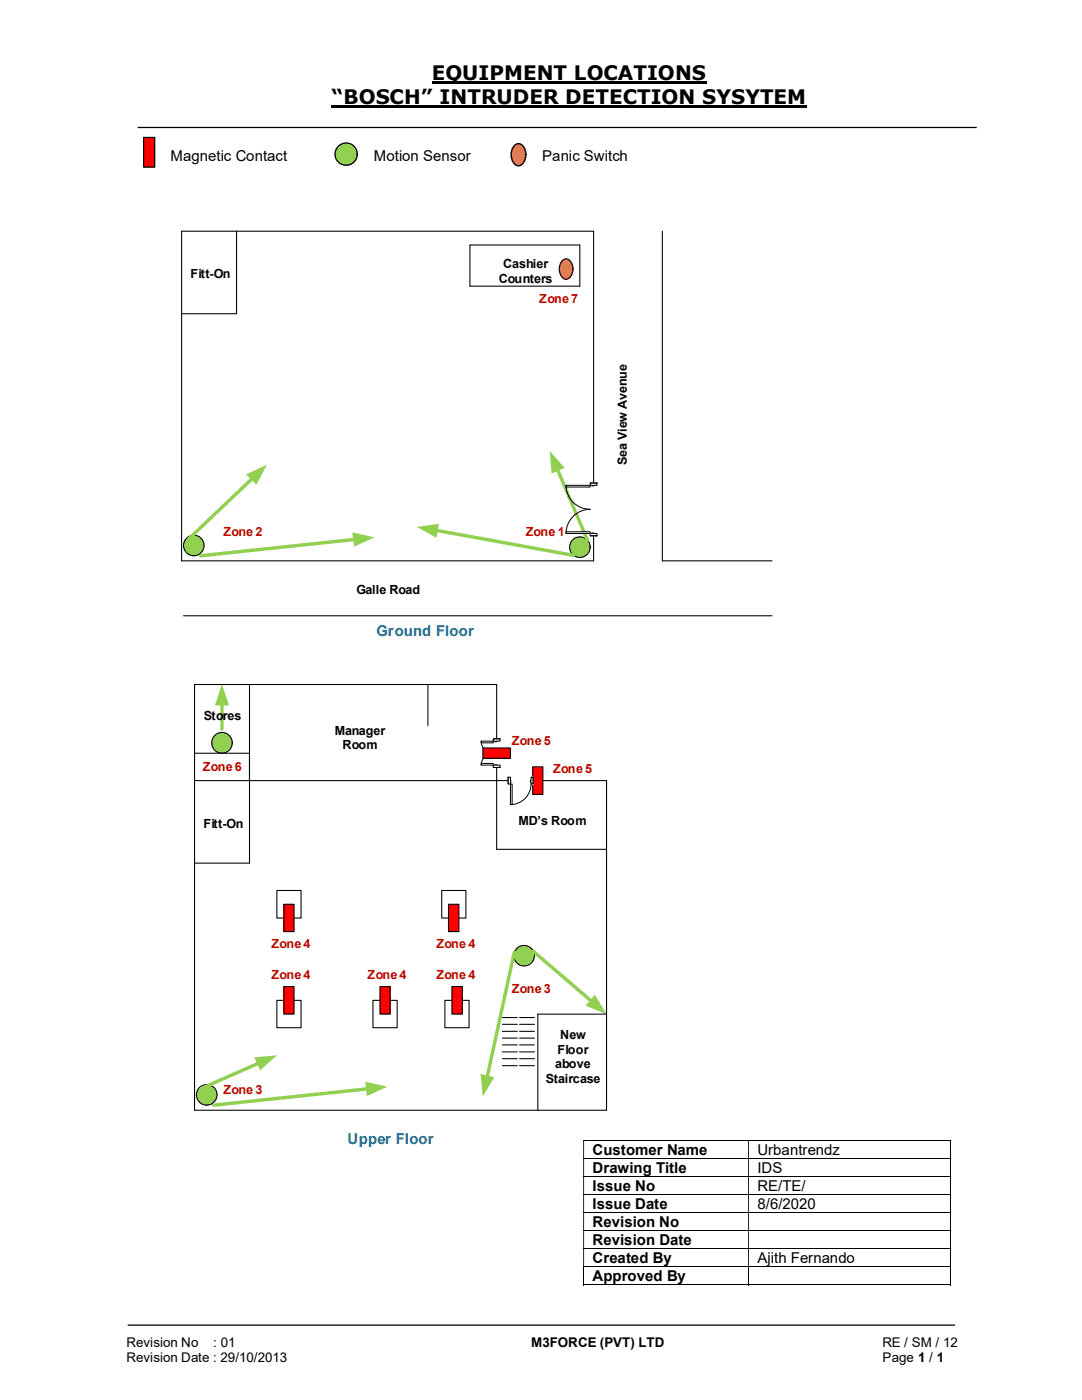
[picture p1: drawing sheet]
<svg xmlns="http://www.w3.org/2000/svg" width="216mm" height="279mm" viewBox="0 0 216 279" stroke-linecap="round" stroke-linejoin="round" font-family="sans-serif">
<path d="M86.1 16.5h54.9M66.2 21.3h94.8" fill="none" stroke="#000" stroke-width=".42"/>
<path d="M27.5 25.4h167.4M25.5 264.5h165" fill="none" stroke="#000" stroke-width=".25"/>
<g fill="none" stroke="#000" stroke-width=".2">
<path d="M116.4 227.6h73.3M116.4 231.2h73.3M116.4 234.8h73.3M116.4 238.4h73.3M189.7 227.7v3.4M189.7 231.3v3.4M189.7 234.9v3.4M189.7 238.5v3.4M116.4 242h73.3M116.4 245.6h73.3M116.4 249.2h73.3M116.4 252.8h73.3"/>
<path d="M116.4 256.4h32.9M116.5 252.9v3.6M149.4 252.9v3.6M149.4 256.4h40.3M189.7 242.1v3.4M189.7 245.7v3.4M189.7 249.3v3.4M189.7 252.9v3.6"/>
</g>
<g fill="#000">
<path d="M189.7 227.5h.1v.2h-.1zM116.4 227.7h.1v3.4h-.1zM149.3 227.7h.1v3.4h-.1z" fill-rule="evenodd"/>
<path d="M189.7 231.1h.1v.2h-.1zM116.4 231.3h.1v3.4h-.1zM149.3 231.3h.1v3.4h-.1z" fill-rule="evenodd"/>
<path d="M189.7 234.7h.1v.2h-.1zM116.4 234.9h.1v3.4h-.1zM149.3 234.9h.1v3.4h-.1z" fill-rule="evenodd"/>
<path d="M189.7 238.3h.1v.2h-.1zM116.4 238.5h.1v3.4h-.1zM149.3 238.5h.1v3.4h-.1z" fill-rule="evenodd"/>
<path d="M189.7 241.9h.1v.2h-.1zM116.4 242.1h.1v3.4h-.1zM149.3 242.1h.1v3.4h-.1z" fill-rule="evenodd"/>
<path d="M189.7 245.5h.1v.2h-.1zM116.4 245.7h.1v3.4h-.1zM149.3 245.7h.1v3.4h-.1z" fill-rule="evenodd"/>
<path d="M189.7 249.1h.1v.2h-.1zM116.4 249.3h.1v3.4h-.1zM149.3 249.3h.1v3.4h-.1z" fill-rule="evenodd"/>
</g>
<path d="M189.7 252.7h.1v.2h-.1zM189.7 256.3h.1v.2h-.1z" fill="#000"/>
<path d="M28.7 27.4h2.2v6h-2.2z" fill="#f00"/>
<path d="M28.7 27.4h2.2v6h-2.2z" fill="none" stroke="#000" stroke-width=".25"/>
<path d="M36.2 46.1h82.2v65.8h-82.2zM47.2 46.1v16.5h-11M115.7 48.9h-21.9v8.2h21.9M132.2 46.1v65.8h21.9M36.6 122.9h117.5" fill="none" stroke="#000" stroke-width=".21"/>
<circle cx="115.7" cy="109.2" r="2.06" fill="#92d050"/>
<circle cx="115.7" cy="109.2" r="2.06" fill="none" stroke="#000" stroke-width=".21"/>
<path d="M111.2 93.6l6 14.2" fill="none" stroke="#92d050" stroke-width=".68"/>
<path d="M109.7 90l3 3.4-2.6 1.1z" fill="#92d050"/>
<path d="M87 105.8l27.4 5" fill="none" stroke="#92d050" stroke-width=".68"/>
<g fill="#92d050">
<path d="M83.1 105.2l4.5-.7-.5 2.8z"/>
<circle cx="38.7" cy="108.9" r="2.05"/>
</g>
<circle cx="38.7" cy="108.9" r="2.05" fill="none" stroke="#000" stroke-width=".21"/>
<path d="M70.8 107.7l-30.8 3.2" fill="none" stroke="#92d050" stroke-width=".68"/>
<path d="M70.3 106.3l4.4 .9-4 1.9z" fill="#92d050"/>
<path d="M50.4 95.5l-12.8 12.1" fill="none" stroke="#92d050" stroke-width=".68"/>
<path d="M49.1 94.7l4.2-1.9-2.2 3.9z" fill="#92d050"/>
<path d="M115.7 48.9v8.2" fill="none" stroke="#000" stroke-width=".21"/>
<path d="M112.3 51.9a1.17 1.17 0 0 1 1.8 .8 2.18 2.18 0 0 1-1.2 3.1 2.26 2.26 0 0 1-.9-3.6z" fill-rule="evenodd" fill="#ea700d"/>
<path d="M112.3 51.9a1.17 1.17 0 0 1 1.8 .8 2.18 2.18 0 0 1-1.2 3.1 2.26 2.26 0 0 1-.9-3.6z" fill="none" stroke="#000" stroke-width=".21"/>
<path d="M117.7 96.4h1.5v10.5h-1.5z" fill-rule="evenodd" fill="#fff"/>
<path d="M117.7 96.4h1.5v10.5h-1.5z" fill="none" stroke="#fff" stroke-width=".2"/>
<path d="M117.8 96.4v.5h1.3v-.5zM117.8 106.5h1.3v.4h-1.3z" fill-rule="evenodd" fill="#fff"/>
<path d="M118.1 96.9h-.3v-.5h1.3v.5h-.7M118.1 106.5h-.3v.4h1.3v-.4h-.7" fill="none" stroke="#000" stroke-width=".2"/>
<path d="M118.1 96.9v.1h.3v-.1zM118.1 106.3h.3v.2h-.3z" fill-rule="evenodd" fill="#fff"/>
<path d="M112.9 96.9a4.8 4.8 0 0 0 4.9 4.7 4.8 4.8 0 0 0-4.9 4.9M117.8 96.4h1.3M118.1 96.9v.1h.3v-.1M117.8 106.9h1.3M118.1 106.5v-.2h.3v.2" fill="none" stroke="#000" stroke-width=".2"/>
<path d="M112.9 106.1h4.9v.4h-4.9z" fill="#fff"/>
<path d="M112.9 106.1h4.9v.4h-4.9z" fill="none" stroke="#000" stroke-width=".2"/>
<path d="M112.9 96.9h4.9v.3h-4.9z" fill="#fff"/>
<path d="M112.9 96.9h4.9v.3h-4.9z" fill="none" stroke="#000" stroke-width=".2"/>
<path d="M38.8 155.8h82.2v65.8h-82.2zM49.8 155.8v16.5h-11M99.1 155.8v13.7h21.9" fill="none" stroke="#000" stroke-width=".21"/>
<circle cx="104.6" cy="190.7" r="2.06" fill="#92d050"/>
<circle cx="104.6" cy="190.7" r="2.06" fill="none" stroke="#000" stroke-width=".21"/>
<path d="M102.6 190.1l-5.4 24.9" fill="none" stroke="#92d050" stroke-width=".68"/>
<path d="M95.9 214.3l2.7 .7-2.2 3.8z" fill="#92d050"/>
<path d="M106.4 189.9l11.6 9.9" fill="none" stroke="#92d050" stroke-width=".68"/>
<g fill="#92d050">
<path d="M118.7 198.5l2.3 3.9-4.2-1.7z"/>
<circle cx="41.2" cy="218.5" r="2.06"/>
</g>
<circle cx="41.2" cy="218.5" r="2.06" fill="none" stroke="#000" stroke-width=".21"/>
<path d="M73.4 217.3l-30.8 3.3" fill="none" stroke="#92d050" stroke-width=".68"/>
<path d="M72.9 215.9l4.4 1-4.1 1.8z" fill="#92d050"/>
<path d="M51.6 212.2l-11.4 5" fill="none" stroke="#92d050" stroke-width=".68"/>
<path d="M50.8 211l4.4-.4-3.3 3z" fill="#92d050"/>
<path d="M121 202.4h-13.7v19.2" fill="none" stroke="#000" stroke-width=".21"/>
<path d="M55.2 199.6h4.9v5.5h-4.9z" fill="#fff"/>
<path d="M55.2 199.6h4.9v5.5h-4.9z" fill="none" stroke="#000" stroke-width=".21"/>
<path d="M74.4 199.6h4.8v5.5h-4.8z" fill="#fff"/>
<path d="M74.4 199.6h4.8v5.5h-4.8z" fill="none" stroke="#000" stroke-width=".21"/>
<path d="M88.8 199.6h4.8v5.5h-4.8z" fill="#fff"/>
<path d="M88.8 199.6h4.8v5.5h-4.8z" fill="none" stroke="#000" stroke-width=".21"/>
<path d="M55.2 177.7h4.9v5.5h-4.9z" fill="#fff"/>
<path d="M55.2 177.7h4.9v5.5h-4.9z" fill="none" stroke="#000" stroke-width=".21"/>
<path d="M88.1 177.7h4.9v5.5h-4.9z" fill="#fff"/>
<path d="M88.1 177.7h4.9v5.5h-4.9z" fill="none" stroke="#000" stroke-width=".21"/>
<circle cx="44.3" cy="148.3" r="2.07" fill="#92d050"/>
<circle cx="44.3" cy="148.3" r="2.07" fill="none" stroke="#000" stroke-width=".21"/>
<path d="M44.3 140.5v5" fill="none" stroke="#92d050" stroke-width=".68"/>
<path d="M44.3 136.5l1.4 4.3h-2.8z" fill="#92d050"/>
<path d="M106.3 153h2v5.5h-2z" fill="#f00"/>
<path d="M106.3 153h2v5.5h-2z" fill="none" stroke="#000" stroke-width=".21"/>
<path d="M56.6 180.5h2.1v5.4h-2.1z" fill="#f00"/>
<path d="M56.6 180.5h2.1v5.4h-2.1z" fill="none" stroke="#000" stroke-width=".21"/>
<path d="M89.5 180.5h2.1v5.4h-2.1z" fill="#f00"/>
<path d="M89.5 180.5h2.1v5.4h-2.1z" fill="none" stroke="#000" stroke-width=".21"/>
<path d="M56.6 196.9h2.1v5.5h-2.1z" fill="#f00"/>
<path d="M56.6 196.9h2.1v5.5h-2.1z" fill="none" stroke="#000" stroke-width=".21"/>
<path d="M75.8 196.9h2.1v5.5h-2.1z" fill="#f00"/>
<path d="M75.8 196.9h2.1v5.5h-2.1z" fill="none" stroke="#000" stroke-width=".21"/>
<path d="M90.2 196.9h2v5.5h-2z" fill="#f00"/>
<path d="M49.8 136.6v19.2M85.4 136.6v8.2M38.8 155.8v-19.2h60.3v19.2M38.8 150.3h11M90.2 196.9h2v5.5h-2z" fill="none" stroke="#000" stroke-width=".21"/>
<path d="M101.4 155.1h5v1.4h-5z" fill="#fff"/>
<path d="M101.4 155.1h5v1.4h-5z" fill="none" stroke="#fff" stroke-width=".2"/>
<path d="M101.4 155.1v1.4h.5v-1.4zM106 155.1h.4v1.4h-.4z" fill-rule="evenodd" fill="#fff"/>
<path d="M101.9 155.8v-.7h-.5v1.4h.5v-.4M106 155.8v-.7h.4v1.4h-.4v-.4" fill="none" stroke="#000" stroke-width=".2"/>
<path d="M101.9 155.8v.3zM105.8 155.8h.2v.3h-.2z" fill-rule="evenodd" fill="#fff"/>
<path d="M101.4 155.1v1.4M101.9 155.8v.3M106 155.8h-.2v.3h.2M106 156.5a4.1 4.1 0 0 1-4.1 4.1M106.4 155.1v1.4" fill="none" stroke="#000" stroke-width=".2"/>
<path d="M101.9 156.5h.3v4.1h-.3z" fill-rule="evenodd" fill="#fff"/>
<path d="M101.9 156.5h.3v4.1h-.3z" fill="none" stroke="#000" stroke-width=".2"/>
<path d="M98.4 147.4h1.4v5.8h-1.4z" fill-rule="evenodd" fill="#fff"/>
<path d="M98.4 147.4h1.4v5.8h-1.4z" fill="none" stroke="#fff" stroke-width=".2"/>
<path d="M98.4 147.4v.5h1.4v-.5zM98.4 152.7h1.4v.5h-1.4z" fill-rule="evenodd" fill="#fff"/>
<path d="M98.8 147.9h-.4v-.5h1.4v.5h-.7M98.8 152.7h-.4v.5h1.4v-.5h-.7" fill="none" stroke="#000" stroke-width=".2"/>
<path d="M98.8 147.9v.1h.3v-.1zM98.8 152.6l.3 .1z" fill-rule="evenodd" fill="#fff"/>
<path d="M96 147.9a2.41 2.41 0 0 0 2.4 2.4 2.38 2.38 0 0 0-2.4 2.4M98.4 147.4h1.4M98.4 153.2h1.4M98.8 147.9v.1h.3v-.1M98.8 152.7h.3" fill="none" stroke="#000" stroke-width=".2"/>
<path d="M96 152.4h2.4v.3h-2.4z" fill="#fff"/>
<path d="M96 152.4h2.4v.3h-2.4z" fill="none" stroke="#000" stroke-width=".2"/>
<path d="M96 147.9h2.4v.4h-2.4z" fill="#fff"/>
<path d="M96 147.9h2.4v.4h-2.4z" fill="none" stroke="#000" stroke-width=".2"/>
<path d="M96.4 149.3h5.5v2h-5.5z" fill-rule="evenodd" fill="#f00"/>
<g fill="none" stroke="#000" stroke-width=".21">
<path d="M96.4 149.3h5.5v2h-5.5zM100.2 212.7h3M100.2 209.9h3M100.2 207.2h3M100.2 204.4h3M100.2 211.3h3M100.2 208.5h3M100.2 205.8h3M100.2 203.1h3M103.7 212.7h2.9M103.7 209.9h2.9M103.7 207.2h2.9"/>
<path d="M103.7 204.4h2.9M103.7 211.3h2.9M103.7 208.5h2.9M103.7 205.8h2.9M103.7 203.1h2.9"/>
</g>
<circle cx="69.1" cy="30.8" r="2.22" fill="#92d050"/>
<circle cx="69.1" cy="30.8" r="2.22" fill="none" stroke="#000" stroke-width=".25"/>
<path d="M102.7 29a1.26 1.26 0 0 1 2 .7 2.73 2.73 0 0 1-.8 3.3 1.53 1.53 0 0 1-1.9-1.5 2.8 2.8 0 0 1 .7-2.5z" fill-rule="evenodd" fill="#ea700d"/>
<path d="M102.7 29a1.26 1.26 0 0 1 2 .7 2.73 2.73 0 0 1-.8 3.3 1.53 1.53 0 0 1-1.9-1.5 2.8 2.8 0 0 1 .7-2.5z" fill="none" stroke="#000" stroke-width=".25"/>
<g font-size="4">
<text x="86.1" y="16">EQUIPMENT LOCATIONS</text>
<text x="66.2" y="20.8">“BOSCH” INTRUDER DETECTION SYSYTEM</text>
</g>
<g font-size="3">
<text x="34" y="32.1">Magnetic Contact</text>
<text x="74.6" y="32.1">Motion Sensor</text>
<text x="108.2" y="32.1">Panic Switch</text>
<text x="118.2" y="230.5">Customer Name</text>
<text x="151.1" y="230.5">Urbantrendz</text>
<text x="118.2" y="234.1">Drawing Title</text>
<text x="118.2" y="237.7">Issue No</text>
<text x="151.1" y="234.1">IDS</text>
<text x="151.1" y="237.7">RE/TE/</text>
<text x="118.2" y="241.3">Issue Date</text>
<text x="118.2" y="244.9">Revision No</text>
<text x="151.1" y="241.3">8/6/2020</text>
<text x="118.2" y="248.5">Revision Date</text>
<text x="118.2" y="252.1">Created By</text>
<text x="118.2" y="255.7">Approved By</text>
<text x="151.1" y="252.1">Ajith Fernando</text>
</g>
<g font-size="3" fill="#0070c0">
<text x="75.1" y="127">Ground Floor</text>
<text x="69.3" y="228.4">Upper Floor</text>
</g>
<g font-size="2.7">
<text x="25.2" y="268.8">Revision No</text>
<text x="42.6" y="268.8">: 01</text>
<text x="106" y="268.8">M3FORCE (PVT) LTD</text>
<text x="176.1" y="268.8">RE / SM / 12</text>
<text x="25.2" y="271.8">Revision Date : 29/10/2013</text>
<text x="176.1" y="271.8">Page 1 / 1</text>
</g>
<g font-size="2.5">
<text x="100.4" y="53.5">Cashier</text>
<text x="38" y="55.5">Fitt-On</text>
<text x="99.5" y="56.4">Counters</text>
<text x="125.1" y="92.8" transform="rotate(-90 125.1 92.8)">Sea View Avenue</text>
<text x="71.1" y="118.6">Galle Road</text>
<text x="40.6" y="143.6">Stores</text>
<text x="66.8" y="146.6">Manager</text>
<text x="68.4" y="149.6">Room</text>
<text x="40.6" y="165.2">Fitt-On</text>
<text x="103.5" y="164.5">MD’s Room</text>
<text x="111.8" y="207.4">New</text>
<text x="110.8" y="213.2">above</text>
<text x="111.3" y="210.3">Floor</text>
<text x="108.9" y="216.2">Staircase</text>
</g>
<g font-size="2.5" fill="#c00000">
<text x="107.6" y="60.4">Zone 7</text>
<text x="44.6" y="107">Zone 2</text>
<text x="104.9" y="107">Zone 1</text>
<text x="102.2" y="148.7">Zone 5</text>
<text x="40.5" y="153.9">Zone 6</text>
<text x="110.4" y="154.2">Zone 5</text>
<text x="54.2" y="189.2">Zone 4</text>
<text x="87.1" y="189.2">Zone 4</text>
<text x="54.2" y="195.3">Zone 4</text>
<text x="73.4" y="195.3">Zone 4</text>
<text x="87.1" y="195.3">Zone 4</text>
<text x="102.2" y="198.1">Zone 3</text>
<text x="44.6" y="218.3">Zone 3</text>
</g>
</svg>
